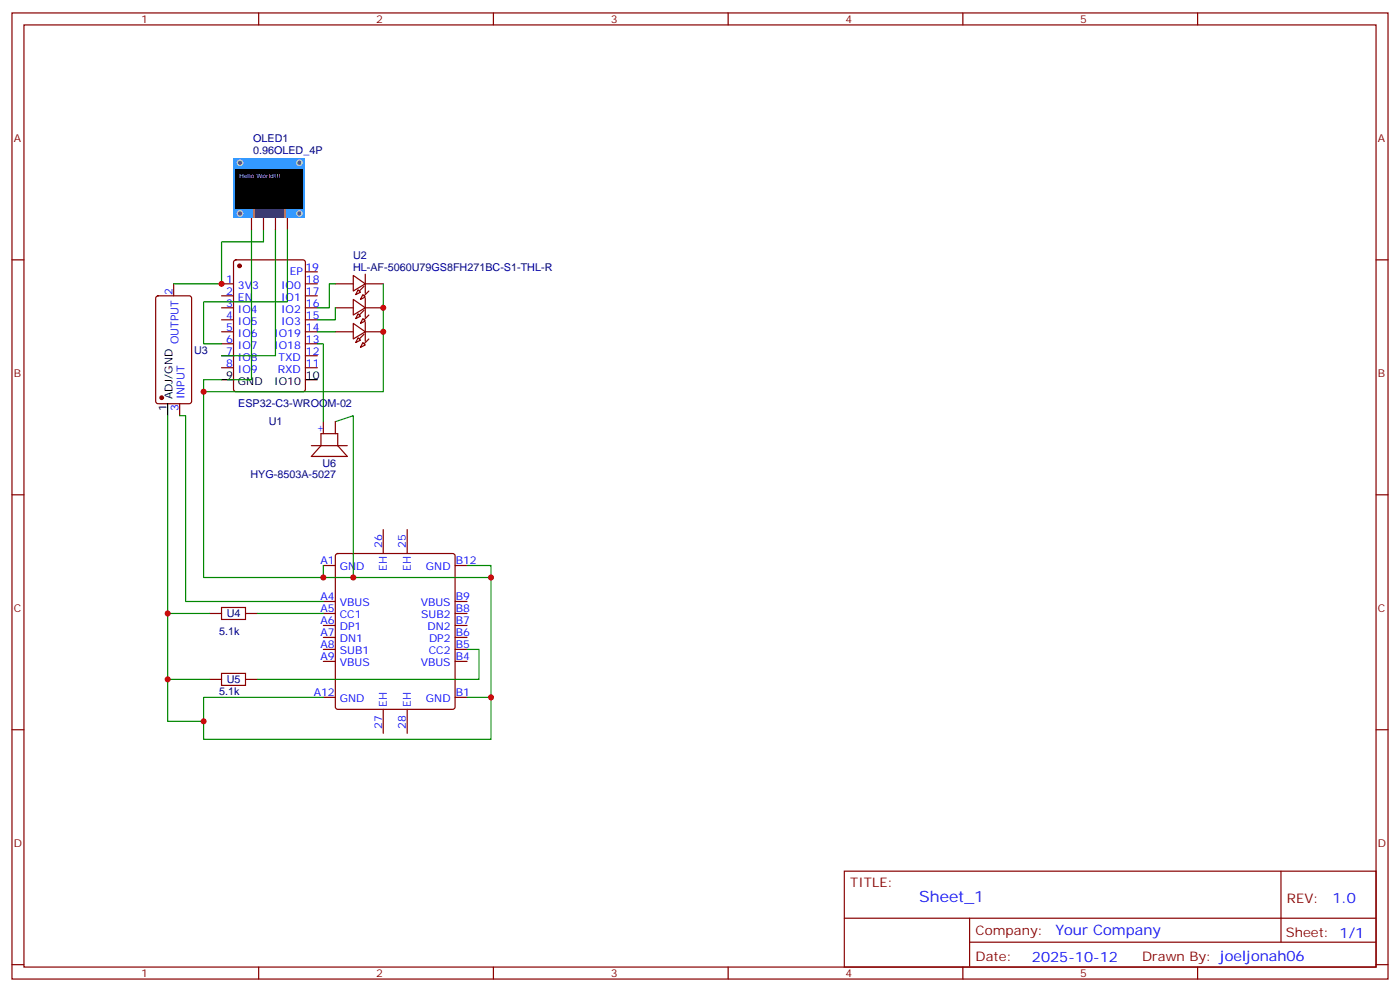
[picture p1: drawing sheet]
<svg xmlns="http://www.w3.org/2000/svg" width="412mm" height="292mm" viewBox="0 0 412 292" stroke-linecap="round" stroke-linejoin="round" font-family="sans-serif">
<g fill="none" stroke="#870000" stroke-width=".35">
<path d="M3.5 3.8h405.4v284.3h-405.4zM7.1 7.3h398.2v277.3h-398.2zM76.2 3.8v3.5M145.3 3.8v3.5M214.5 3.8v3.5M283.6 3.8v3.5M352.8 3.8v3.5M3.5 76.5h3.6M69 76.7l.5-.2h19.8l.6 .4 .1 37.7-.5 .6-20 .1-.7-.5v-37.6zM74.1 64.1v3.6M77.6 64.1v3.6M81.1 64.1v3.6"/>
<path d="M84.7 64.1v3.6M405.3 76.5h3.6M46.1 87.3l.5-.2h9.1l.7 .4v30.6l-.4 .7h-9.4l-.7-.4v-30.6zM51.2 83.5v3.6M65.3 83.5h3.5M65.3 87.1h3.5M65.3 90.6h3.5M65.3 94.1h3.5M65.3 97.6h3.5M90 80h3.5M90 83.5h3.5M90 87.1h3.5"/>
<path d="M90 90.6h3.5M90 94.1h3.5M90 97.6h3.5M52.9 118.8v3.5M65.3 101.2h3.5M65.3 104.7h3.5M65.3 108.2h3.5M90 101.2h3.5M90 104.7h3.5M90 108.2h3.5M91.7 131.2h10.6M94.5 127.6h5v3.6l2.8 3.1h-10.6l2.8-3.1z"/>
<path d="M95.2 124.1v3.5M98.8 124.1v3.5M3.5 145.6h3.6M112.9 155.9v7M119.9 155.9v7M405.3 145.6h3.6M95.2 177h3.6M95.2 166.4h3.6M99 163.1l.5-.2h33.8l.5 .2 .3 .5v44.5l-.3 .5-.5 .2h-33.8l-.5-.3-.2-.4v-44.5zM134.1 177h3.5M134.1 166.4h3.5M61.7 180.6h3.6"/>
<path d="M61.7 200h3.6M72.3 180.6h3.5M72.3 200h3.5M95.2 194.7h3.6M95.2 191.1h3.6M95.2 187.6h3.6M95.2 184.1h3.6M95.2 180.6h3.6M134.1 194.7h3.5M134.1 191.1h3.5M134.1 187.6h3.5M134.1 184.1h3.5"/>
<path d="M134.1 180.6h3.5M3.5 214.8h3.6M95.2 205.2h3.6M112.9 208.8v7M119.9 208.8v7M134.1 205.2h3.5M405.3 214.8h3.6M248.7 256.4h156.6v28.2h-156.6zM377.3 256.4v20.9M248.7 270.2h156.5M285.6 277.3h119.6M285.6 270.2v14.2"/>
<path d="M3.5 283.9h3.6M76.2 284.6v3.5M145.3 284.6v3.5M214.5 284.6v3.5M283.6 284.6v3.5M352.8 284.6v3.5M405.3 283.9h3.6"/>
</g>
<path d="M49.4 118.8v3.5M65.3 111.8h3.5M90 111.8h3.5" fill="none" stroke="#000" stroke-width=".35"/>
<g fill="#870000" stroke="#870000" stroke-width=".35">
<circle cx="70.6" cy="78.2" r=".53"/>
<circle cx="47.6" cy="117.1" r=".53"/>
</g>
<g fill="none" stroke="#008700" stroke-width=".35">
<path d="M74.1 67.7v44.1h-7.1M77.6 67.7v3.5h-12.3v12.3h-14.1M81.1 67.7v37h-15.8M65.3 111.8h-5.3v58.2h35.2M93.5 101.2h1.7v22.9M49.4 122.3v90h10.6M98.8 124.1l5.3-1.8v47.7M95.2 166.4v3.6h49.4M137.6 166.4h7v38.8M49.4 180.6h12.3M49.4 200h12.3M75.8 180.6h19.4"/>
<path d="M137.6 191.1h3.5v8.9h-65.3M95.2 205.2h-35.2v12.4h84.6v-12.4h-7"/>
</g>
<path d="M65.3 178.8h7v3.5h-7zM65.3 198.2h7v3.5h-7z" fill="none" stroke="#a10000" stroke-width=".35"/>
<path d="M68.8 46.5h21.2v17.6h-21.2z" fill="#39f"/>
<g fill="#666" stroke="#ccc" stroke-width=".35">
<circle cx="70.7" cy="62.8" r=".81"/>
<circle cx="88.2" cy="62.8" r=".81"/>
<circle cx="70.7" cy="47.9" r=".81"/>
<circle cx="88.2" cy="47.9" r=".81"/>
</g>
<path d="M74.6 61.3h9.5v2.8h-9.5z" fill="#fff"/>
<g fill="#fc0">
<path d="M74.7 61.3h.4v2.8h-.4z"/>
<path d="M83.6 61.3h.5v2.8h-.5z"/>
</g>
<path d="M75.2 61.3h8.3v2.8h-8.3z" fill="#333"/>
<path d="M69.5 49.7h19.8v11.6h-19.8z" fill="#000"/>
<path d="M98.8 83.5h5.3M107.6 83.5h5.3" fill="none" stroke="#870000" stroke-width=".35"/>
<path d="M107.6 80.7v5.7z" fill="#f00" stroke="#870000" stroke-width=".35"/>
<path d="M98.8 90.6h5.3M104.1 81.1l3.5 2.4-3.5 2.2zM107.6 90.6h5.3" fill="none" stroke="#870000" stroke-width=".35"/>
<path d="M107.6 87.8v5.6z" fill="#f00" stroke="#870000" stroke-width=".35"/>
<path d="M98.8 97.6h5.3M104.1 88.1l3.5 2.5-3.5 2.1zM107.6 97.6h5.3" fill="none" stroke="#870000" stroke-width=".35"/>
<path d="M107.6 94.8v5.7z" fill="#f00" stroke="#870000" stroke-width=".35"/>
<path d="M104.1 95.2l3.5 2.4-3.5 2.2zM105.5 85.3l.7 .7-1.4 .7zM105.5 92.4l.7 .7-1.4 .7zM105.5 99.4l.7 .7-1.4 .7zM106.9 86.7l.7 .7-1.4 .7zM106.9 93.8l.7 .7-1.4 .7zM106.9 100.8l.7 .7-1.4 .7z" fill="none" stroke="#870000" stroke-width=".35"/>
<g fill="#870000" stroke="#870000" stroke-width=".35">
<path d="M108.7 85.7l-1.5 1.4z"/>
<path d="M107.2 84.2l-1.4 1.5z"/>
<path d="M107.2 94.1l1.5-1.4z"/>
<path d="M107.2 91.3l-1.4 1.4z"/>
<path d="M108.7 99.8l-1.5 1.4z"/>
<path d="M105.8 99.8l1.4-1.4z"/>
</g>
<path d="M84.7 67.7v21.1h-24.7v12.4h5.3M93.5 97.6h5.3M98.8 90.6v3.5h-5.3M98.8 83.5h-1.8v7.1h-3.5M112.9 83.5v31.8h-52.9M52.9 122.3h1.8v54.7h40.5" fill="none" stroke="#008700" stroke-width=".35"/>
<g fill="#c00">
<circle cx="144.6" cy="170" r=".88"/>
<circle cx="60" cy="212.3" r=".88"/>
<circle cx="49.4" cy="200" r=".88"/>
<circle cx="49.4" cy="180.6" r=".88"/>
<circle cx="104.1" cy="170" r=".88"/>
<circle cx="95.3" cy="170" r=".88"/>
<circle cx="144.6" cy="205.2" r=".88"/>
<circle cx="65.3" cy="83.5" r=".88"/>
<circle cx="60" cy="115.3" r=".88"/>
<circle cx="112.9" cy="90.6" r=".88"/>
<circle cx="112.9" cy="97.6" r=".88"/>
</g>
<text font-size="4.6" fill="#00f" x="270.8" y="265.4">Sheet_1</text>
<g font-size="4.2" fill="#00f">
<text x="392.5" y="265.7">1.0</text>
<text x="310.9" y="275.2">Your Company</text>
<text x="304" y="283">2025-10-12</text>
</g>
<g font-size="3.9" fill="#800">
<text x="250.5" y="261">TITLE:</text>
<text x="379.1" y="265.7">REV:</text>
<text x="287.4" y="275.2">Company:</text>
<text x="378.7" y="275.8">Sheet: 1/1</text>
<text x="287.4" y="282.9">Date:</text>
<text x="336.4" y="282.9">Draw</text>
<text x="346.6" y="282.9">n By: joeljonah06</text>
</g>
<g font-size="3.2" fill="#800">
<text x="41.6" y="6.8">1</text>
<text x="110.8" y="6.8">2</text>
<text x="179.9" y="6.8">3</text>
<text x="249.1" y="6.8">4</text>
<text x="318.2" y="6.8">5</text>
<text x="4.1" y="41.9">A</text>
<text x="405.9" y="41.9">A</text>
<text x="4.1" y="111.1">B</text>
<text x="405.9" y="111.1">B</text>
<text x="4.1" y="180.2">C</text>
<text x="405.9" y="180.2">C</text>
<text x="4.1" y="249.3">D</text>
<text x="405.9" y="249.3">D</text>
<text x="41.6" y="287.6">1</text>
<text x="110.8" y="287.6">2</text>
<text x="179.9" y="287.6">3</text>
<text x="249.1" y="287.6">4</text>
<text x="318.2" y="287.6">5</text>
</g>
<g font-size="3.2" fill="#000080">
<text x="74.6" y="41.9">OLED1</text>
<text x="74.6" y="45.4">0.96OLED_4P</text>
<text x="104" y="76.3">U2</text>
<text x="104" y="79.7">HL-AF-5060U79GS8FH271BC-S1-THL-R</text>
<text x="57.1" y="104">U3</text>
<text x="70.2" y="119.9">ESP32-C3-WROOM-02</text>
<text x="79.1" y="125.2">U1</text>
<text x="95" y="137.3">U6</text>
<text x="73.8" y="140.7">HYG-8503A-5027</text>
<text x="66.8" y="181.7">U4</text>
<text x="64.6" y="186.9">5.1k</text>
<text x="66.8" y="201.1">U5</text>
<text x="64.6" y="204.6">5.1k</text>
</g>
<g font-size="3.2" fill="#00f">
<text x="66.6" y="83.2">1</text>
<text x="85.3" y="81.1">EP</text>
<text x="90" y="79.7">19</text>
<text x="90.1" y="83.2">18</text>
<text x="50.8" y="86.9" transform="rotate(-90 50.8 86.9)">2</text>
<text x="66.6" y="86.7">2</text>
<text x="70.1" y="88.5">EN</text>
<text x="70.1" y="84.9">3V3</text>
<text x="82.8" y="84.9">IO0</text>
<text x="82.8" y="88.5">IO1</text>
<text x="90.1" y="86.7">17</text>
<text x="66.6" y="93.8">4</text>
<text x="66.6" y="90.2">3</text>
<text x="70.1" y="95.5">IO5</text>
<text x="70.1" y="92">IO4</text>
<text x="82.8" y="92">IO2</text>
<text x="82.8" y="95.5">IO3</text>
<text x="90.1" y="90.2">16</text>
<text x="90.1" y="93.8">15</text>
<text x="52.6" y="101.3" transform="rotate(-90 52.6 101.3)">OUTPUT</text>
<text x="66.6" y="100.8">6</text>
<text x="66.6" y="97.3">5</text>
<text x="70.1" y="99.1">IO6</text>
<text x="80.8" y="99.1">IO19</text>
<text x="90.1" y="97.3">14</text>
<text x="90.1" y="100.8">13</text>
<text x="66.6" y="107.9">8</text>
<text x="66.6" y="104.4">7</text>
<text x="70.1" y="106.1">IO8</text>
<text x="70.1" y="102.6">IO7</text>
<text x="80.8" y="102.6">IO18</text>
<text x="82.1" y="106.1">TXD</text>
<text x="90.1" y="104.4">12</text>
<text x="90.1" y="107.9">11</text>
<text x="70.1" y="109.6">IO9</text>
<text x="81.8" y="109.6">RXD</text>
<text x="54.3" y="117.5" transform="rotate(-90 54.3 117.5)">INPUT</text>
<text x="52.6" y="121" transform="rotate(-90 52.6 121)">3</text>
<text x="95.2" y="127.4" transform="rotate(-90 95.2 127.4)">+</text>
<text x="112.5" y="161.1" transform="rotate(-90 112.5 161.1)">26</text>
<text x="119.6" y="161.1" transform="rotate(-90 119.6 161.1)">25</text>
<text x="94.4" y="166.1">A1</text>
<text x="100.1" y="167.9">GND</text>
<text x="125.5" y="167.9">GND</text>
<text x="134.2" y="166.1">B12</text>
<text x="113.9" y="168" transform="rotate(-90 113.9 168)">EH</text>
<text x="121" y="168" transform="rotate(-90 121 168)">EH</text>
<text x="94.4" y="176.7">A4</text>
<text x="100.1" y="178.4">VBUS</text>
<text x="123.9" y="178.4">VBUS</text>
<text x="134.2" y="176.7">B9</text>
<text x="94.4" y="183.7">A6</text>
<text x="94.4" y="180.2">A5</text>
<text x="100.1" y="185.5">DP1</text>
<text x="100.1" y="182">CC1</text>
<text x="124.1" y="182">SUB2</text>
<text x="125.9" y="185.5">DN2</text>
<text x="134.2" y="180.2">B8</text>
<text x="134.2" y="183.7">B7</text>
<text x="94.4" y="190.8">A8</text>
<text x="94.4" y="187.3">A7</text>
<text x="100.1" y="189">DN1</text>
<text x="126.4" y="189">DP2</text>
<text x="134.2" y="187.3">B6</text>
<text x="134.2" y="190.8">B5</text>
<text x="94.4" y="194.3">A9</text>
<text x="100.1" y="196.1">VBUS</text>
<text x="100.1" y="192.5">SUB1</text>
<text x="123.9" y="196.1">VBUS</text>
<text x="126.3" y="192.5">CC2</text>
<text x="134.2" y="194.3">B4</text>
<text x="92.4" y="204.9">A12</text>
<text x="100.1" y="206.7">GND</text>
<text x="113.9" y="208.1" transform="rotate(-90 113.9 208.1)">EH</text>
<text x="121" y="208.1" transform="rotate(-90 121 208.1)">EH</text>
<text x="125.5" y="206.7">GND</text>
<text x="134.2" y="204.9">B1</text>
<text x="112.5" y="214.6" transform="rotate(-90 112.5 214.6)">27</text>
<text x="119.6" y="214.6" transform="rotate(-90 119.6 214.6)">28</text>
</g>
<g font-size="3.2">
<text x="66.6" y="111.4">9</text>
<text x="70.1" y="113.2">GND</text>
<text x="80.8" y="113.2">IO10</text>
<text x="90.1" y="111.4">10</text>
<text x="50.8" y="117.5" transform="rotate(-90 50.8 117.5)">ADJ/GND</text>
<text x="49" y="121" transform="rotate(-90 49 121)">1</text>
</g>
<text font-size="1.8" fill="#fff" x="70.6" y="52.5">Hello World!!!</text>
</svg>
